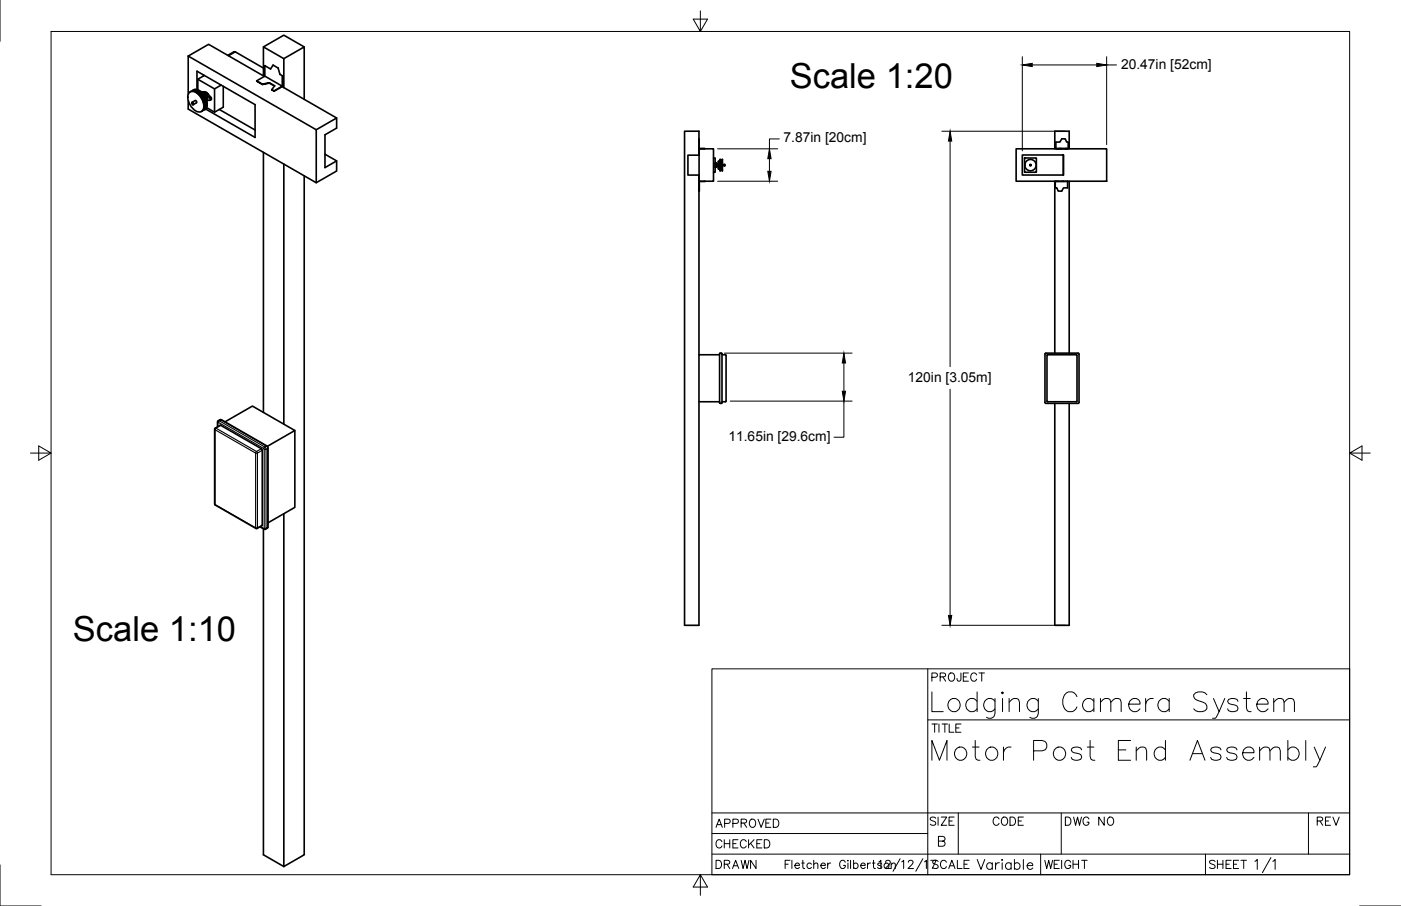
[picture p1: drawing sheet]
<svg xmlns="http://www.w3.org/2000/svg" width="432mm" height="279mm" viewBox="0 0 432 279" stroke-linecap="round" stroke-linejoin="round" font-family="sans-serif">
<!-- layer: Visible -->
<g fill="none" stroke="#000" stroke-width=".5">
<path d="M58 17.3l39.5 22.7v16.4M58 17.3l6.3-3.6 17.2 9.9M58 17.3v11.8M70.2 17.1l2.2-1.1 8.8 5M81.2 14.5l6.3 3.6M87.5 18.1l6.3-3.6v16.1M87.5 18.1v8.9M93.8 14.5l-6.3-3.6-6.3 3.6v8.9M58 30.9v2.7l39.5 22.8 6.3-3.7v-3.1M58.4 28.5a2.28 2.28 0 0 1 3 .9 3.9 3.9 0 0 1 .9 4.9 2.28 2.28 0 0 1-3-1 3.9 3.9 0 0 1-.9-4.8zM58.6 28.3l.1-.1a3.5 3.5 0 0 1 3.9 2.8l.2 .7a2.11 2.11 0 0 1-.7 2.7M59.1 31.8h.1"/>
<path d="M59.1 31.8l.2-.2 .3 .2v.4h-.2M59.1 31.6l.4 .1 .1 .5-.4-.1zM59.2 31.6l1.1-.6 .3 .4v.3M59.2 28.1a2.26 2.26 0 0 1 3.3 1 4.1 4.1 0 0 1 .8 4.5l-.7 .4M59.5 27.8l.2-.1a3.5 3.5 0 0 1 3.8 2.8l.3 .7a2.11 2.11 0 0 1-.8 2.7M60 27.9v.1M60 27.9l-.3 .2M60.3 27.9l.1 .1M60.3 27.9l-.4 .3M60.3 27.9l-.5 .2M60.5 27.9l-.5 .3M60.5 27.9l.2 .1"/>
<path d="M60.5 31.7l-.9 .6M60.7 28v.1M60.7 28l-.5 .3M60.7 27.6v-5.6l17.9 10.3v10.1l-15.2-8.8M60.7 28.1l-.4 .2M60.7 28.1h.1M61 24.4l5.1 3 2.1-1.2M61.1 28.1v.2M61.1 28.1l-.6 .3M61.1 28.1l-.7 .3M61.1 28.3l-.4 .2M61.1 28.3h.1"/>
<path d="M61.5 28.5l-.5 .3M61.5 28.5l.1 .1M61.5 28.4v.1M61.5 28.4l-.6 .3M61.5 28.4l-.2-.2-.6 .4M61.9 28.8l-.6 .3M61.9 28.8l.1 .1M61.9 28.7v.1M61.9 28.7l-.6 .3M61.9 28.7l-.2-.2-.6 .4M62.1 28.3l1.1 .1 .6 .3 1.4 1.6v.3l-.5 .3M62.2 30.2l.7-.3-.6 .5"/>
<path d="M62.2 29.2l-.5 .3M62.2 29.2l.2 .2M62.2 28.5l1.3 .4 1.2 1.5 .1 .5h-1.1M62.3 28.6l1 1.1 .4 1.4M62.3 29.1l-.1 .1M62.3 29.1l-.7 .3M62.3 29.1l-.2-.2-.6 .4M62.5 28.7a1.36 1.36 0 0 1 1.3 .7 1.36 1.36 0 0 1-.1 1.5M62.6 28.8a1.79 1.79 0 0 1 1.1 1.9M62.6 29.5l.1 .3M62.6 29.5l-.6 .4M62.6 29.5l-.1-.2-.7 .4"/>
<path d="M62.7 23.1v.3M62.8 33.5v.1M62.8 30l.2 .3M63 32.8l.4-.1-.5 .3M63 23.3l-2 1.1v3.3M63.1 33.3l-.3 .2M63.1 30.3h-.1M63.1 30.3l-.7 .3 .6-.3M63.1 30.3l.1 .2-.7 .4M63.1 30.6l.1 .2M63.1 28.3l.9 .6M63.2 30.8h.1"/>
<path d="M63.2 30.8l-.6 .3 .7-.3M63.2 33l-.3 .3M63.2 33.2l-.3 .2M63.3 31.1v.2M63.3 30.8v.2l-.6 .4M63.3 33.1l-.1 .1M63.3 31.3h.1M63.3 31.3l-.5 .3M63.4 32.5l-.1 .1M63.4 31.6v.2M63.4 32.9l-.5 .2M63.4 31.8h.1"/>
<path d="M63.4 31.8l-.5 .3M63.4 32.2l.1 .1M63.4 32.2l-.5 .3M63.4 32.1v.1M63.4 31.3l-.6 .4M63.4 31.3l.1 .2-.6 .4M63.4 32.7v.2M63.5 31.8l-.6 .4M63.5 31.8l-.6 .6M63.5 32.3l-.5 .3M63.5 32.3l-.5 .5M63.7 30.9h.1"/>
<path d="M64 28.8h.1M66.1 27.4v7.2M67.6 33.8l11 6.3M68.8 26.6v6.5l-2.7 1.5-2.4-1.4M79.1 24.9l2.5-1.4 5.4 3.1-2.5 1.4M80.9 25.9l2.1-.4zM80.9 25.9l-1.8-1 1.8 1.2M81.6 20.3v3.2M83 25.5l1.7 1-.9 1.1 .7 .5-.7-.5M83 25.6l1.6 .9M84.2 20.1l1.5 .9M84.2 20.1l-.8 1.2-1.7-1.1"/>
<path d="M85.8 21l.5 1.9M86.3 22.9l.7 .4M87 26.7l16.8 9.7M87 23.3v3.3M87 26.7l-2.5 1.4M81.2 47v80.2M87.5 50.6v80.2M93.8 54.2v209.4l-6.3 3.6M97.5 40l6.3-3.6v3.1l-3.6 2.1v10.1l3.6-2.1-3.6-2M215.4 42.8v1M215.5 45.8l1.7 .1h-1.8M215.5 57.9v1z"/>
<path d="M215.5 45.9h4.4v10h-4.4zM217.3 55.9l-1.8 .1v1.9M219.9 48.7h.5v4.4h-.5M220.4 51.1h.1M220.4 50.7h.1M220.4 50.3h.5v1.2l-.5 .1zM220.7 50.3v1.3M220.9 50.6h.2v.6h-.2M221.1 50.7h.3v.4M221.4 50.7h.1M221.4 51.1h-.3M221.4 49.7v2.4h.5"/>
<path d="M221.4 49.7h.5M221.4 49.7v.1M221.9 49.2l.1 3.5zM222 52.5h.6M222 52.4h.6M222 52.3h.6M222 52.2h.6M222 52.1h.6M222 52h.6M222 51.9h.6M222 51.8h.6M222 51.6h.6"/>
<path d="M222 51.5h.6M222 51.4h.6M222 51.2h.6M222 51.1h.6M222 51h.6M222 50.8h.6M222 50.7h.6M222 50.6h.6M222 50.4h.6M222 50.3h.6M222 50.1h.6M222 50h.6"/>
<path d="M222 49.9h.6M222 49.8h.6M222 49.7h.6M222 49.6h.6M222 49.5h.6M222 49.4h.6M222 49.3h.6M222.6 49.2l.1 3.5zM222.7 50.7h.7v.4M222.7 51.1h.7M223.4 51.1h.1M313.2 45.9h27.9v10h-27.9z"/>
<path d="M315.1 47.8h12.7v6.2h-12.7zM315.8 48.7h3.6v4.4h-3.6zM325.1 45.9v-5.4h4.4v5.4M325.1 55.9v53M325.2 55.9l.5 .1M325.2 56v1.9h.5l.4 1h1.1l.6-1h1.2v-1.9M325.4 45.8v-2h1.3l.5-1h1.1l.4 1h.5v2M325.7 55.9h.4M326.1 56h1.2M326.7 45.8l.5 .1zM326.7 45.8h-1.3l1.3 .1M327.2 45.9l1.5-.1-.4 .1"/>
<path d="M327.2 45.8h1.1M327.3 55.9h.5M327.7 47.8v6.2M328.7 45.8h.5l-.5 .1M329 55.9l-1.2 .1M329.5 55.9v53M215.4 109.4l.1-55.4h-3.5v-6.2h3.4v-7.3h-4.4v152.3h4.4v-68.9M221.8 109.4h-6.4v14.5h6.4M221.8 109l.5-.1 .2 .2v15.1l-.2 .2-.5-.2zM222.5 109.4h1.1l.2 .2v14.1l-.2 .2h-1.1M322.1 109h10.4l-.1 15.4-10.3-.2zM322.8 109.5h9.1v14.3h-9.1z"/>
<path d="M66.2 132.2l1.8-1 12.8 7.5v23.2l-1.5 1.1h-.4l-12.7-7.4zM67 131.6l.1-1.7 .7-.5h.4l14.4 8.5v24.6l-.2 .4-.8 .4-1.5-.8M69.4 130.1l8.4-4.9 13.1 7.6-8.5 4.8M90.9 132.8v23.7l-8.3 4.7M325.1 124.4v68.4h4.4v-68.4M87.5 158.4v108.8M81.2 163.1v100.5l6.3 3.6"/>
<circle cx="317.6" cy="50.9" r=".19"/>
<circle cx="317.6" cy="50.9" r=".2"/>
<circle cx="317.6" cy="50.9" r="1.75"/>
</g>
<!-- layer: Visible Narrow -->
<g fill="none" stroke="#000" stroke-width=".35">
<path d="M72.6 16l-2.1 1.2M62.1 28.3h-.1M63 28.3l-.4 .2M64.1 29l-.4 .2M65 30l-.4 .2M66.2 132.4l.1 .1M66.3 132.5v23.1M66.3 132.5l12.5 7.2M66.4 132h.2l-.3 .5M67 130.2l.2 .1M67.2 130.3v1.3M67.3 129.7l.3 .1-.3 .5"/>
<path d="M67.3 130.3l14 8M67.3 130.3h-.1M67.8 129.5h.3M68 131.2l-1.4 .8 12.5 7.2M68.1 129.5l-.5 .3 14 8M68.1 129.5l14 8M68.3 129.5h-.2M78.8 139.7v23.1M78.8 139.7h.6M79.1 139.2l-.3 .5M79.1 139.2l.3 .5M79.3 139.7v23.1"/>
<path d="M80.6 138.4l-1.5 .8M80.8 138.9l-1.5 .8M81.3 138.3l.1 .3M81.4 138.6v24.3M81.6 137.8l-.3 .5M81.6 137.8l.4 .8h-.6M82.1 137.5l-.5 .3M82.1 137.5l.4 .8M82.3 137.5h-.2M82.5 138.3l-.5 .3v24.3l.5-.3M82.5 138.3v24.3M82.6 138.1l-.1 .2"/>
<path d="M66.2 155.4l.1 .2M66.3 155.6l12.5 7.2M66.3 155.6l.1 .2M78.8 162.8l.1 .2M78.8 162.8h.6M79.4 162.8l-.1 .2M80.2 162.4l1.1 .6M80.8 161.9l-1.5 .9M81.4 162.9h.6l-.1 .3M81.4 162.9v.3M82.5 162.6l-.1 .3M82.6 162.5l-.1 .1"/>
</g>
<!-- layer: Border -->
<path d="M0 .1v12.6M15.7 9.7h400.3v260.1h-400.3zM215.9 3.4v6.3l-2.2-3.8h4.4l-2.2 3.8M9.4 139.7h6.3l-3.8-2.2v4.4l3.8-2.2M416 139.7l3.8 2.2v-4.4l-3.8 2.2h6.3M0 266.7v12.7h12.7M215.9 269.8l2.2 3.8h-4.4l2.2-3.8v6.3M419 279.4h12.7" fill="none" stroke="#000" stroke-width=".31"/>
<!-- layer: Titleblock -->
<g fill="none" stroke="#000" stroke-width=".31">
<path d="M219.4 206.3h196.6v63.5h-196.6zM285.9 206.3v63.5M285.9 222h130.1M219.4 257.1h66.5M219.4 250.7h196.6M289.2 259.4l1.8-.2 .3-.4-.2-.6-.6-.3h-1.3v3.1h1.3a.8 .8 0 0 0 .8-.8 .8 .8 0 0 0-.8-.8M295.3 250.7v12.7M327.1 250.7v12.7M403.3 250.7v12.7M219.4 263.4h196.6M242 266.5h.9M243.5 265.3h-1.5v2.5"/>
<path d="M244.1 265.3v2.5M245 266.9h1.4a.73 .73 0 0 0-.9-.8 .73 .73 0 0 0-.5 1 .74 .74 0 0 0 .6 .7 .74 .74 0 0 0 .8-.3M247.1 266.2h.8M247.4 265.3v2.1l.1 .3 .5 .1M250.1 266.5a.78 .78 0 0 0-1.1-.1 .78 .78 0 0 0 0 1.2 .78 .78 0 0 0 1.1-.1M250.8 266.6l.6-.4 .6 .1 .1 1.5M250.8 265.3v2.5M253 266.9h1.4a.73 .73 0 0 0-.9-.8 .73 .73 0 0 0-.5 1 .74 .74 0 0 0 .6 .7 .74 .74 0 0 0 .8-.3M255.1 266.2v1.6M256 266.2a.78 .78 0 0 0-.9 .7M260.5 265.9a.89 .89 0 0 0-1-.6 .89 .89 0 0 0-.7 1v.6a.88 .88 0 0 0 .9 1 .88 .88 0 0 0 .8-1h-.5M261.3 265.3v.2z"/>
<path d="M261.3 266.2v1.6M262.2 265.3v2.5M263.1 266.5a.78 .78 0 0 1 1.1-.1 .78 .78 0 0 1 0 1.2 .78 .78 0 0 1-1.1-.1M263.1 265.3v2.5M265.3 266.9h1.4a.73 .73 0 0 0-.9-.8 .73 .73 0 0 0-.5 1 .74 .74 0 0 0 .5 .7 .74 .74 0 0 0 .9-.3M267.4 266.2v1.6M268.3 266.2a.79 .79 0 0 0-.9 .7M268.9 266.2h.8M269.2 265.3v2.1l.1 .3 .5 .1M270.9 265.8l.6-.5v2.5M271.8 266.5a.72 .72 0 0 0-1.3 0l.1 .3 1.1 .3 .1 .4a.72 .72 0 0 1-1.3 0M272.9 265.9l.5-.6h.5l.5 .5-.4 .8-1.2 1.2h1.7"/>
<path d="M274.7 266.6l.6-.4 .5 .1 .2 1.5M274.7 266.2v1.6M277.4 264.8l-2.2 3.9M277.9 265.8l.6-.5v2.5M280 265.9l.4-.6h.5l.5 .5-.4 .8-1.2 1.2h1.7M284.4 264.8l-2.1 3.9M386.8 265.6l.7-.5v3M391.7 264.5l-2.6 4.6M392.3 265.6l.7-.5v3"/>
<circle cx="273.2" cy="267" r=".82"/>
</g>
<!-- layer: Dimensions -->
<g fill="none" stroke="#000" stroke-width=".31">
<path d="M315.1 17.5v29M341.1 17.5v27.1M318.1 20h19.9M341.1 20h3M221.2 55.9h18.5M221.2 45.9h18.5M237.1 48.9v3.9M240.2 42.8h-3.1v3.1M290.3 40.5h38M292.8 43.5v69.6M223.2 108.9h39.4M260.1 111.9v8.8"/>
<path d="M225 123.7h37.6M260.1 123.7v11.1h-3.1M292.8 120v69.8M290.3 192.8h38"/>
</g>
<path d="M315.1 20l3-.5v1zM338 19.5l3.1 .5-3.1 .5zM236.6 52.8h1.1l-.6 3.1zM237.1 45.9l.6 3h-1.1zM292.8 40.5l.5 3h-1zM260.1 108.9l.5 3h-1zM259.6 120.7h1l-.5 3zM292.3 189.8h1l-.5 3z" fill="#000" stroke="#000" stroke-width=".31"/>
<g font-size="12.8">
<text x="286.1" y="222.6">Lodging Camera System</text>
<text x="286.1" y="237.8">Motor Post End Assembly</text>
</g>
<g font-size="10.6">
<text x="243.4" y="27.1">Scale 1:20</text>
<text x="22.5" y="197.7">Scale 1:10</text>
</g>
<text font-size="6.2" x="299.9" y="269.2">Variable</text>
<g font-size="5.7">
<text x="286.1" y="211.3">PROJECT</text>
<text x="219.4" y="256.5">APPROVED</text>
<text x="285.4" y="255.8">SIZE</text>
<text x="304.8" y="255.8">CODE</text>
<text x="327" y="255.8">DWG NO</text>
<text x="405" y="255.8">REV</text>
<text x="219.4" y="262.8">CHECKED</text>
<text x="219.4" y="269.2">DRAWN</text>
<text x="286.1" y="269.2">SCALE</text>
<text x="320.7" y="269.2">WEIGHT</text>
<text x="371.5" y="269.2">SHEET</text>
</g>
<g font-size="4.3">
<text x="345.5" y="21.1">20.47in [52cm]</text>
<text x="241.5" y="43.9">7.87in [20cm]</text>
<text x="279.8" y="117.7">120in [3.05m]</text>
<text x="224.5" y="135.9">11.65in [29.6cm]</text>
</g>
</svg>
